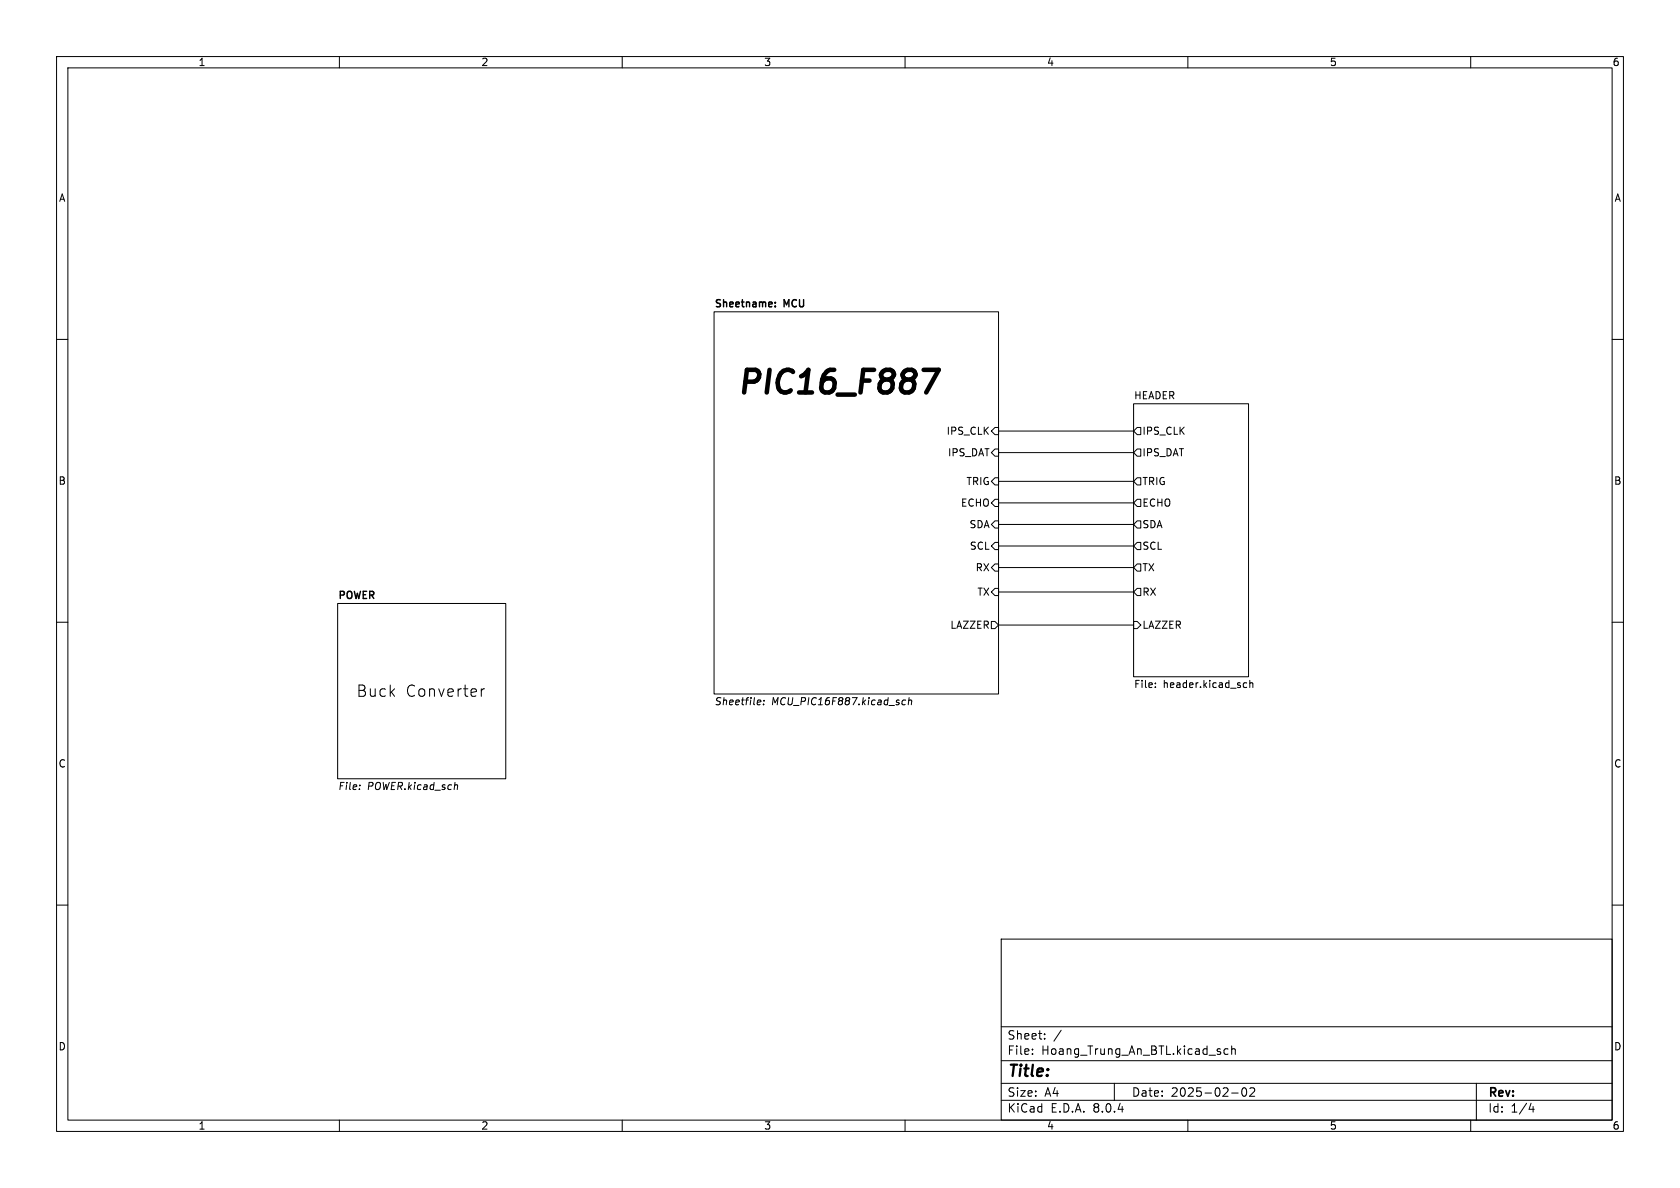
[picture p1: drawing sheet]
<svg xmlns="http://www.w3.org/2000/svg" width="297mm" height="210mm" viewBox="0 0 297 210" stroke-linecap="round" stroke-linejoin="round" font-family="sans-serif">
<g fill="none" stroke="#000" stroke-width=".18">
<path d="M10 10h277v190h-277zM12 12h273v186h-273zM60 10v2M110 10v2M160 10v2M210 10v2M260 10v2M10 60h2M126.2 55.1h50.3v67.6h-50.3zM285 60h2M175.3 76.2l.6-.6h.6v1.2h-.6zM176.5 76.2h23.9"/>
<path d="M200.4 71.4h20.3v48.2h-20.3zM201 75.6h.7v1.2h-.7l-.6-.6zM175.3 80l.6-.6h.6v1.2h-.6zM175.9 92.1h.6v1.2h-.6l-.6-.6zM175.9 95.9h.6v1.3h-.6l-.6-.7zM175.9 84.5h.6v1.2h-.6l-.6-.6zM175.9 88.3h.6v1.2h-.6l-.6-.6zM175.9 99.7h.6v1.3h-.6l-.6-.7zM176.5 96.5h23.9M176.5 92.7h23.9M176.5 80h23.9M176.5 88.9h23.9"/>
<path d="M176.5 85.1h23.9M200.4 80l.6-.6h.7v1.2h-.7zM201 95.9h.7v1.3h-.7l-.6-.7zM201 92.1h.7v1.2h-.7l-.6-.6zM201 88.3h.7v1.2h-.7l-.6-.6zM201 84.5h.7v1.2h-.7l-.6-.6zM201 99.7h.7v1.3h-.7l-.6-.7zM10 110h2M59.7 106.7h29.7v31h-29.7zM175.3 109.9h.6l.6 .6-.6 .6h-.6zM175.9 104h.6v1.3h-.6l-.6-.7zM176.5 100.3h23.9"/>
<path d="M176.5 110.5h23.9M176.5 104.6h23.9M200.4 109.9h.6l.7 .6-.7 .6h-.6zM201 104h.7v1.3h-.7l-.6-.7zM285 110h2M80.6 138.7l.3 .2-.1 .7M85.1 121.8v1.3M85.7 121.8a.51 .51 0 0 0-.6 .3M134.1 123.7l.4 .1v.2l-.6 .2M134.4 124.5l-.1 .1M135 124.5v.1M135.1 123.8v.1"/>
<path d="M160.1 123.8h-.5l-.2 .5 .3 .3 .3-.1M160.7 123.9l.1-.2 .3 .1v.8M160.7 123.3l-.1 1.3M204.3 121.4v.1M204.3 120.8v.1M219.9 121.5h.5M219.9 120.8h.5M220.9 120.8l.2-.1 .3 .1 .1 .7M220.9 120.3v1.2M10 160h2M285 160h2M177 166h108v32h-108z"/>
<path d="M60 198v2M110 198v2M160 198v2M177 194.5h108M177 191.5h108M177 187.5h108M177 181.5h108M182.5 186.3v.1M182.5 185.5v.1M184.7 183.6v.1M184.7 182.8v.1M187.6 182.1l-1.3 2"/>
<path d="M197 191.5v3M210 198v2M217.1 185.5l-.4-.1-.3 .3v.4l.1 .2h.6M217.7 185.5l.3-.1 .3 .1 .1 .9M217.7 184.9v1.5M217.7 193.2h1.2M219.7 192.4l.2-.1a.81 .81 0 0 1 .6 .6 .81 .81 0 0 1-.3 .8l-.2 .1a.81 .81 0 0 1-.3-1.4zM221 192.4l.5-.1 .2 .1 .1 .3-.9 1.1h.9M260 198v2M261 191.5v6.5M270.7 195l-.4 1.1h.9M271 195.6v1"/>
</g>
<path d="M137 54.1v.1M137 53.5v.1" fill="none" stroke="#000" stroke-width=".25"/>
<path d="M163.3 65.4h2.7l-2.3 4" fill="none" stroke="#000" stroke-width=".8"/>
<text font-size="5.6" x="129.8" y="70.8">PIC16_F887</text>
<g font-size="2.8">
<text x="63" y="123.4">Buck</text>
<text x="71.7" y="123.4">Converter</text>
<text x="178" y="190.9">Title:</text>
</g>
<g font-size="2.1">
<text x="178" y="184">Sheet:</text>
<text x="178" y="186.7">File:</text>
<text x="184.1" y="186.7">Hoang_Trung_An_BTL.kicad_sch</text>
<text x="178" y="196.9">KiCad</text>
<text x="178" y="194.1">Size:</text>
<text x="184.7" y="194.1">A4</text>
<text x="185.7" y="196.9">E.D.A.</text>
<text x="193.3" y="196.9">8.0.4</text>
<text x="200" y="194.1">Date:</text>
<text x="207" y="194.1">2025-02-02</text>
<text x="263" y="194.3">Rev:</text>
<text x="263" y="196.9">Id:</text>
<text x="267.1" y="196.9">1/4</text>
</g>
<g font-size="1.8">
<text x="35" y="11.9">1</text>
<text x="85" y="11.9">2</text>
<text x="135" y="11.9">3</text>
<text x="185" y="11.9">4</text>
<text x="235" y="11.9">5</text>
<text x="285" y="11.9">6</text>
<text x="10.3" y="35.9">A</text>
<text x="285.3" y="35.9">A</text>
<text x="126.2" y="54.4">Sheetname:</text>
<text x="138.7" y="54.4">MCU</text>
<text x="200.4" y="70.7">HEADER</text>
<text x="167.2" y="77.1">IPS_CLK</text>
<text x="201.9" y="77.1">IPS_CLK</text>
<text x="167.5" y="80.9">IPS_DAT</text>
<text x="201.9" y="80.9">IPS_DAT</text>
<text x="10.3" y="85.9">B</text>
<text x="169.8" y="89.8">ECHO</text>
<text x="170.8" y="86">TRIG</text>
<text x="201.9" y="89.8">ECHO</text>
<text x="201.9" y="86">TRIG</text>
<text x="285.3" y="85.9">B</text>
<text x="171.3" y="93.6">SDA</text>
<text x="201.9" y="93.6">SDA</text>
<text x="171.4" y="97.4">SCL</text>
<text x="172.4" y="101.2">RX</text>
<text x="201.9" y="97.4">SCL</text>
<text x="201.9" y="101.2">TX</text>
<text x="59.7" y="106">POWER</text>
<text x="172.7" y="105.5">TX</text>
<text x="201.9" y="105.5">RX</text>
<text x="167.9" y="111.4">LAZZER</text>
<text x="201.9" y="111.4">LAZZER</text>
<text x="126.2" y="125">Sheetfile:</text>
<text x="136.4" y="125">MCU_PIC16F887.kicad_sch</text>
<text x="200.4" y="121.9">File:</text>
<text x="205.6" y="121.9">header.kicad_sch</text>
<text x="10.3" y="135.9">C</text>
<text x="285.3" y="135.9">C</text>
<text x="59.7" y="140">File:</text>
<text x="64.9" y="140">POWER.kicad_sch</text>
<text x="10.3" y="185.9">D</text>
<text x="285.3" y="185.9">D</text>
<text x="35" y="199.9">1</text>
<text x="85" y="199.9">2</text>
<text x="135" y="199.9">3</text>
<text x="185" y="199.9">4</text>
<text x="235" y="199.9">5</text>
<text x="285" y="199.9">6</text>
</g>
</svg>
